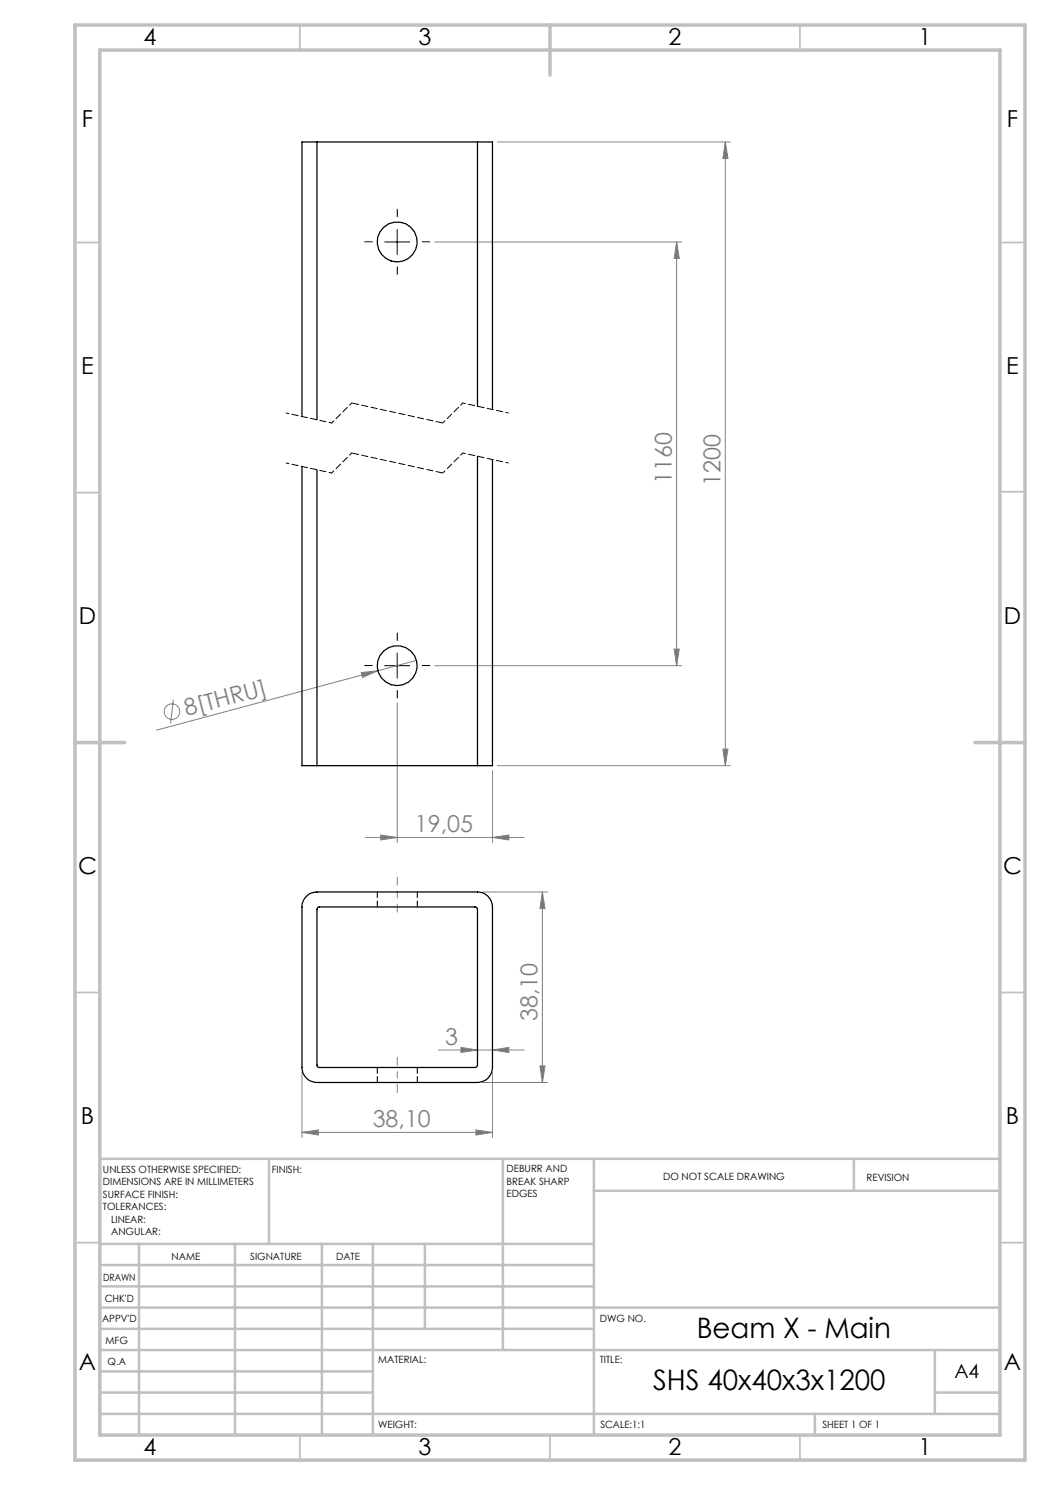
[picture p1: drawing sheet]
<svg xmlns="http://www.w3.org/2000/svg" width="210mm" height="297mm" viewBox="0 0 210 297" stroke-linecap="round" stroke-linejoin="round" font-family="sans-serif">
<g fill="none" stroke="#808080" stroke-width=".2">
<path d="M99.5 28.4h46.6M145.1 28.4v124.7M145.1 28.4l.5 3.3h-1zM86.9 48.4h49.4M135.3 48.4v84.7M135.3 48.4l.6 3.3h-1.1zM34.7 139.9l-.6 4.8M72.2 134.5l3.4-.3-3.1 1.3zM83.3 132.1l-52 13.9M86.9 133.1h49.4M134.8 129.8h1.1l-.6 3.3zM79.4 140.6v27.9"/>
<path d="M98.5 154.1v14.4M99.5 153.1h46.6M144.6 149.8h1l-.5 3.3zM73.1 167.5h31.7M76.1 167l3.3 .5-3.3 .5zM96.5 178.4h13M98.5 167.5l3.3-.5v1zM108.5 178.4l.5 3.3h-1zM108.5 178.4v38.1M60.4 214.5v13M87.7 210h17.1M92.2 209.5l3.3 .5-3.3 .5z"/>
<path d="M96.5 216.5h13M98.5 210l3.3-.5v1zM98.5 214.5v13M108 213.2h1l-.5 3.3zM60.4 226.5l3.3-.5v1zM60.4 226.5h38.1M95.2 226l3.3 .5-3.3 .5z"/>
<circle cx="34.4" cy="142.3" r="1.55"/>
</g>
<path d="M74.5 48.4h-1.5M79.5 43.4v-1.5M79.5 53.4v1.5M84.5 48.4h1.5M74.5 133.1h-1.5M79.5 128.1v-1.5M79.5 138.1v1.5M84.5 133.1h1.5" fill="none" stroke="#000" stroke-width=".2" stroke-dasharray="15.2 1.3 1.3 1.3"/>
<path d="M76.9 48.4h5.1M79.4 45.9v5M76.9 133.1h5.1M79.4 130.6v5" fill="none" stroke="#000" stroke-width=".2"/>
<path d="M66.3 94.6l-9.1-2M66.3 84.6l-9.1-2M70.3 90.6l-4 4M70.3 80.6l-4 4M92.6 90.6l-4 4M92.6 80.6l-4 4M101.7 92.6l-9.1-2M101.7 82.6l-9.1-2" fill="none" stroke="#000" stroke-width=".2" stroke-dasharray="1.3 .6" stroke-dashoffset=".7"/>
<path d="M88.6 94.6l-18.3-4M88.6 84.6l-18.3-4" fill="none" stroke="#000" stroke-width=".2" stroke-dasharray="1.3 .6" stroke-dashoffset="-.1"/>
<path d="M79.5 182.4v-7M79.5 218.5v-7" fill="none" stroke="#808080" stroke-width=".2" stroke-dasharray="15.2 1.3 1.3 1.3" stroke-dashoffset="13.6"/>
<g fill="none" stroke="#c0c0c0" stroke-width=".35">
<path d="M60 5v5M160 5v5M15 48.5h5M200 48.5h5M15 98.5h5M200 98.4h5M15 198.5h5M200 198.5h5M15 248.5h5M200 248.5h5M60 287v5M110 287v5"/>
<path d="M160 287v5"/>
</g>
<g fill="none" stroke="#c0c0c0" stroke-width=".5">
<path d="M53.8 231.8v17M100.6 231.8v38.2M118.8 231.8v55.2M118.8 238.2h81.2M170.8 231.8v6.4M200 231.8h-180v55.2M20 248.8h98.8M20 257.3h98.8M20 253h98.8M27.8 248.8v38.2M47 248.8v38.2M64.4 248.8v38.2"/>
<path d="M74.6 248.8v38.2M85 248.8v17M20 265.8h98.8M20 261.5h180M20 278.5h54.6M20 274.3h54.6M20 270h180M187 278.5h13M187 270v12.8M20 282.8h180M163 282.8v4.2"/>
</g>
<path d="M15 5h190v287h-190zM20 10h180v277h-180zM110 5v10M15 148.5h10M195 148.5h10" fill="none" stroke="#c0c0c0" stroke-width=".7"/>
<g fill="#808080">
<path d="M72.2 134.5l3.4-.3-3.1 1.3z"/>
<path d="M76.1 167l3.3 .5-3.3 .5zM98.5 167.5l3.3-.5v1z"/>
<path d="M108 213.2h1l-.5 3.3zM108.5 178.4l.5 3.3h-1z"/>
<path d="M145.1 28.4l.5 3.3h-1zM144.6 149.8h1l-.5 3.3zM135.3 48.4l.6 3.3h-1.1zM134.8 129.8h1.1l-.6 3.3z"/>
<path d="M92.2 209.5l3.3 .5-3.3 .5zM98.5 210l3.3-.5v1zM60.4 226.5l3.3-.5v1zM95.2 226l3.3 .5-3.3 .5z"/>
</g>
<g fill="none" stroke="#000" stroke-width=".25">
<path d="M63.4 28.4h-3v54.9M63.4 28.4v55.6M63.4 28.4h32.1M95.5 28.4h3v53.5M95.5 28.4v52.9M60.4 93.3v59.8h3M63.4 94v59.1M95.5 91.3v61.8M98.5 91.9v61.2h-3M63.4 153.1h32.1M61.3 179.3a2.73 2.73 0 0 1 2.1-.9h32.1a3 3 0 0 1 3 3v32.1a3 3 0 0 1-3 3h-32.1a3 3 0 0 1-3-3v-32.1a2.73 2.73 0 0 1 .9-2.1zM63.6 181.5l31.4-.1a.49 .49 0 0 1 .5 .5v31.1a.49 .49 0 0 1-.5 .5h-31.2l-.3-.2-.1-31.5z"/>
<circle cx="79.4" cy="48.4" r="4"/>
<circle cx="79.4" cy="133.1" r="4"/>
</g>
<path d="M75.5 178.4v3M83.5 181.4v-3M75.5 213.5v3M83.5 216.5v-3" fill="none" stroke="#000" stroke-width=".2" stroke-dasharray="1.3 .6" stroke-dashoffset=".1"/>
<g font-size="5.6">
<text x="139.3" y="267.5">Beam X - Main</text>
<text x="130.6" y="277.9">SHS 40x40x3x1200</text>
</g>
<g font-size="4.7">
<text x="28.7" y="9">4</text>
<text x="83.7" y="9">3</text>
<text x="133.7" y="9">2</text>
<text x="183.7" y="9">1</text>
<text x="16.4" y="25.5">F</text>
<text x="201.4" y="25.5">F</text>
<text x="16.2" y="74.7">E</text>
<text x="201.2" y="74.7">E</text>
<text x="15.8" y="124.7">D</text>
<text x="200.8" y="124.7">D</text>
<text x="15.6" y="174.7">C</text>
<text x="200.6" y="174.7">C</text>
<text x="16.2" y="224.7">B</text>
<text x="201.2" y="224.7">B</text>
<text x="15.8" y="274">A</text>
<text x="200.8" y="274">A</text>
<text x="28.7" y="291">4</text>
<text x="83.7" y="291">3</text>
<text x="133.7" y="291">2</text>
<text x="183.7" y="291">1</text>
</g>
<g font-size="4.7" fill="#808080">
<text x="134.3" y="96.8" transform="rotate(-90 134.3 96.8)">1160</text>
<text x="144.1" y="97.2" transform="rotate(-90 144.1 97.2)">1200</text>
<text x="37.3" y="143.3" transform="rotate(-15 37.3 143.3)">8[THRU]</text>
<text x="83" y="166.5">19,05</text>
<text x="89" y="209">3</text>
<text x="107.5" y="204.2" transform="rotate(-90 107.5 204.2)">38,10</text>
<text x="74.5" y="225.5">38,10</text>
</g>
<text font-size="3.9" x="190.9" y="275.5">A4</text>
<g font-size="2">
<text x="20.6" y="234.6">UNLESS OTHERWISE SPECIFIED:</text>
<text x="20.6" y="237.1">DIMENSIONS ARE IN MILLIMETERS</text>
<text x="20.6" y="239.6">SURFACE FINISH:</text>
<text x="54.4" y="234.6">FINISH:</text>
<text x="101.3" y="234.5">DEBURR AND</text>
<text x="101.3" y="237">BREAK SHARP</text>
<text x="101.3" y="239.5">EDGES</text>
<text x="132.6" y="236">DO NOT SCALE DRAWING</text>
<text x="173.3" y="236.2">REVISION</text>
<text x="20.6" y="242.1">TOLERANCES:</text>
<text x="22.2" y="244.6">LINEAR:</text>
<text x="22.2" y="247.1">ANGULAR:</text>
<text x="34.3" y="252">NAME</text>
<text x="50" y="251.9">SIGNATURE</text>
<text x="67.2" y="251.9">DATE</text>
<text x="20.6" y="256.1">DRAWN</text>
<text x="20.9" y="260.3">CHK'D</text>
<text x="20.4" y="264.4">APPV'D</text>
<text x="21.1" y="268.8">MFG</text>
<text x="120" y="264.4">DWG NO.</text>
<text x="21.5" y="273">Q.A</text>
<text x="75.6" y="272.5">MATERIAL:</text>
<text x="120" y="272.5">TITLE:</text>
<text x="75.6" y="285.5">WEIGHT:</text>
<text x="120.1" y="285.6">SCALE:1:1</text>
<text x="164.5" y="285.6">SHEET 1 OF 1</text>
</g>
</svg>
